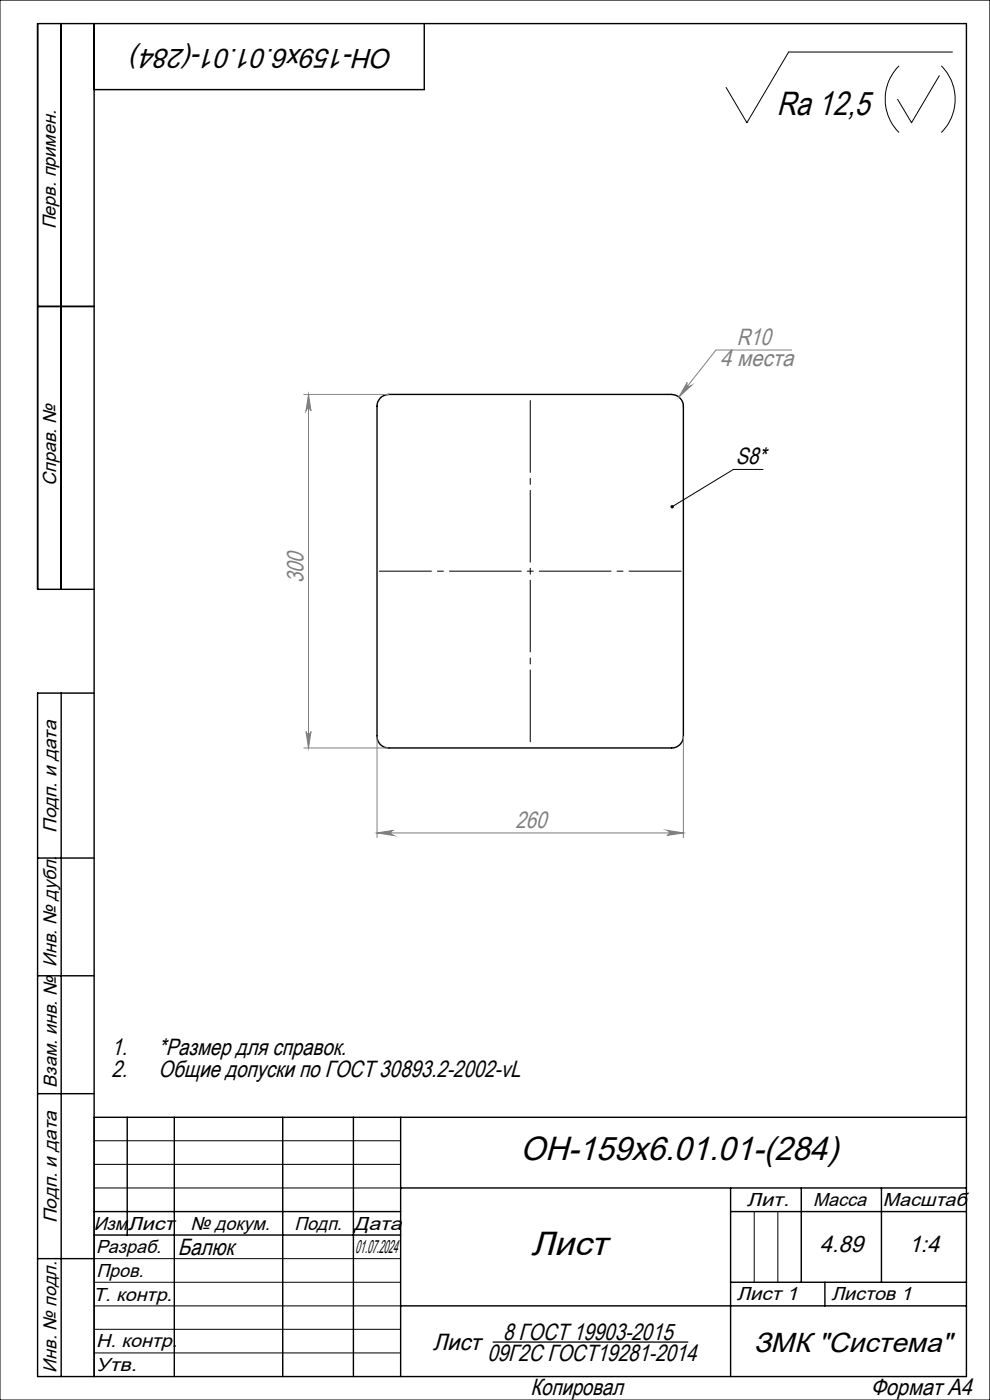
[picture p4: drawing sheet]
<svg xmlns="http://www.w3.org/2000/svg" width="210mm" height="297mm" viewBox="0 0 210 297" stroke-linecap="round" stroke-linejoin="round" font-family="sans-serif">
<g fill="none" stroke="#000" stroke-width=".3">
<path d="M13 5v120M20 5v287M90 5v14h-70M8 65h12M80.7 84.4a2.72 2.72 0 0 1 1.7-.7h60.1a2.53 2.53 0 0 1 2.5 2.5v70a2.47 2.47 0 0 1-2.5 2.5h-60.1a2.41 2.41 0 0 1-2.4-2.5v-70a2.47 2.47 0 0 1 .7-1.8zM20 125h-12v-120h197v287h-197v-145h12M13 147v145M8 182h12M8 207h12M8 232h12M20 237h185M27 237v25"/>
<path d="M37 237v55M60 237v55M75 237v55M85 237v55M20 257h65M85 252h120M155 252v40M155 257h50M170 252v20M187 252v20M8 267h12M20 262h65"/>
<path d="M85 277h120M155 272h50M175 272v5"/>
</g>
<path d="M104.5 284.7h41.5" fill="none" stroke="#000" stroke-width=".27"/>
<g fill="none" stroke="#000" stroke-width=".21">
<path d="M0 0h210v297h-210zM190.7 14a10 10 0 0 0 0 14.1M199.2 16l-5.8 10-3-4.9M199.7 14a10 10 0 0 1 0 14.1M202 11h-34.7l-8.9 15-4.4-7.4M161.9 99.6h-6.3l-13 7.9M20 242h65M20 247h65M20 252h65M160 257v15M165 257v15M20 267h65"/>
<path d="M20 272h65M20 277h65M20 282h65M20 287h65"/>
</g>
<path d="M167.9 74.3h-16l-7.9 9.9M64.5 83.7h17.9M65.4 83.7v75M65.4 83.7l.6 3.5a.53 .53 0 0 0-.6-.5 .53 .53 0 0 0-.5 .5zM145.8 81.1a.54 .54 0 0 0 .1 .8 .54 .54 0 0 0 .7-.1l-2.6 2.4zM64.5 158.7h17.9M64.9 155.2a.53 .53 0 0 0 .5 .5 .53 .53 0 0 0 .6-.5l-.6 3.5zM80 156.2v21.5M145 156.2v21.5M80 176.7h65M80 176.7l3.5-.6a.55 .55 0 0 0-.6 .6 .55 .55 0 0 0 .6 .5zM141.5 176.1l3.5 .6-3.5 .5a.55 .55 0 0 0 .5-.5 .55 .55 0 0 0-.5-.6z" fill="none" stroke="#808080" stroke-width=".21"/>
<path d="M112.5 158.2v-74" fill="none" stroke="#000" stroke-width=".21" stroke-dasharray="15.2 1.3 1.3 1.3" stroke-dashoffset="-.8"/>
<path d="M80.5 121.2h64" fill="none" stroke="#000" stroke-width=".21" stroke-dasharray="15.2 1.3 1.3 1.3" stroke-dashoffset="4.2"/>
<path d="M142.3 107.2a.37 .37 0 0 1 .6 .1 .37 .37 0 0 1-.1 .5 .37 .37 0 0 1-.5-.1l.3-.2-.3 .2z" fill="#000"/>
<g fill="#808080">
<path d="M145.8 81.1a.54 .54 0 0 0 .1 .8 .54 .54 0 0 0 .7-.1l-2.6 2.4z"/>
<path d="M80 176.7l3.5-.6a.55 .55 0 0 0-.6 .6 .55 .55 0 0 0 .6 .5zM141.5 176.1l3.5 .6-3.5 .5a.55 .55 0 0 0 .5-.5 .55 .55 0 0 0-.5-.6z"/>
<path d="M65.4 83.7l.6 3.5a.53 .53 0 0 0-.6-.5 .53 .53 0 0 0-.5 .5zM64.9 155.2a.53 .53 0 0 0 .5 .5 .53 .53 0 0 0 .6-.5l-.6 3.5z"/>
</g>
<g font-size="7.1">
<text x="164.7" y="24.5">Ra 12,5</text>
<text x="110.4" y="246.2">ОН-159х6.01.01-(284)</text>
<text x="112.7" y="266.3">Лист</text>
</g>
<g font-size="5.8">
<text x="83.4" y="10.4" transform="rotate(-180 83.4 10.4)">ОН-159х6.01.01-(284)</text>
<text x="159.9" y="286.8">ЗМК &quot;Система&quot;</text>
</g>
<g font-size="5" fill="#808080">
<text x="152.8" y="77.7">4 места</text>
<text x="156.3" y="73.1">R10</text>
<text x="64.4" y="123.8" transform="rotate(-90 64.4 123.8)">300</text>
<text x="109.4" y="175.6">260</text>
</g>
<g font-size="5">
<text x="156.1" y="98.4">S8*</text>
<text x="23.6" y="223.9">1.</text>
<text x="33.6" y="223.9">*Размер для справок.</text>
<text x="23.6" y="228.4">2.</text>
<text x="33.6" y="228.4">Общие допуски по ГОСТ 30893.2-2002-vL</text>
<text x="37.7" y="266.3">Балюк</text>
<text x="173.9" y="265.7">4.89</text>
<text x="192.8" y="265.7">1:4</text>
<text x="91.8" y="286.3">Лист</text>
<text x="106.7" y="284.2">8 ГОСТ 19903-2015</text>
<text x="103.4" y="288.7">09Г2С ГОСТ19281-2014</text>
<text x="112.5" y="296">Копировал</text>
<text x="184.7" y="296">Формат А4</text>
</g>
<g font-size="4">
<text x="11.9" y="48.7" transform="rotate(-90 11.9 48.7)">Перв. примен.</text>
<text x="11.9" y="103.1" transform="rotate(-90 11.9 103.1)">Справ. №</text>
<text x="12" y="176.7" transform="rotate(-90 12 176.7)">Подп. и дата</text>
<text x="12" y="205" transform="rotate(-90 12 205)">Инв. № дубл.</text>
<text x="12" y="230.7" transform="rotate(-90 12 230.7)">Взам. инв. №</text>
<text x="158.4" y="255.8">Лит.</text>
<text x="172.5" y="255.8">Масса</text>
<text x="187.3" y="255.8">Масштаб</text>
<text x="12" y="259.5" transform="rotate(-90 12 259.5)">Подп. и дата</text>
<text x="19.9" y="261">Изм.</text>
<text x="27.1" y="261">Лист</text>
<text x="40.4" y="261">№ докум.</text>
<text x="62.4" y="261">Подп.</text>
<text x="75.1" y="261">Дата</text>
<text x="20.4" y="265.8">Разраб.</text>
<text x="75.4" y="265.8">01.07.2024</text>
<text x="19.8" y="275.9">Т. контр.</text>
<text x="20.4" y="270.8">Пров.</text>
<text x="156.3" y="275.8">Лист 1</text>
<text x="176.4" y="275.7">Листов 1</text>
<text x="20.4" y="285.8">Н. контр.</text>
<text x="12" y="291.2" transform="rotate(-90 12 291.2)">Инв. № подл.</text>
<text x="20.4" y="290.8">Утв.</text>
</g>
</svg>
